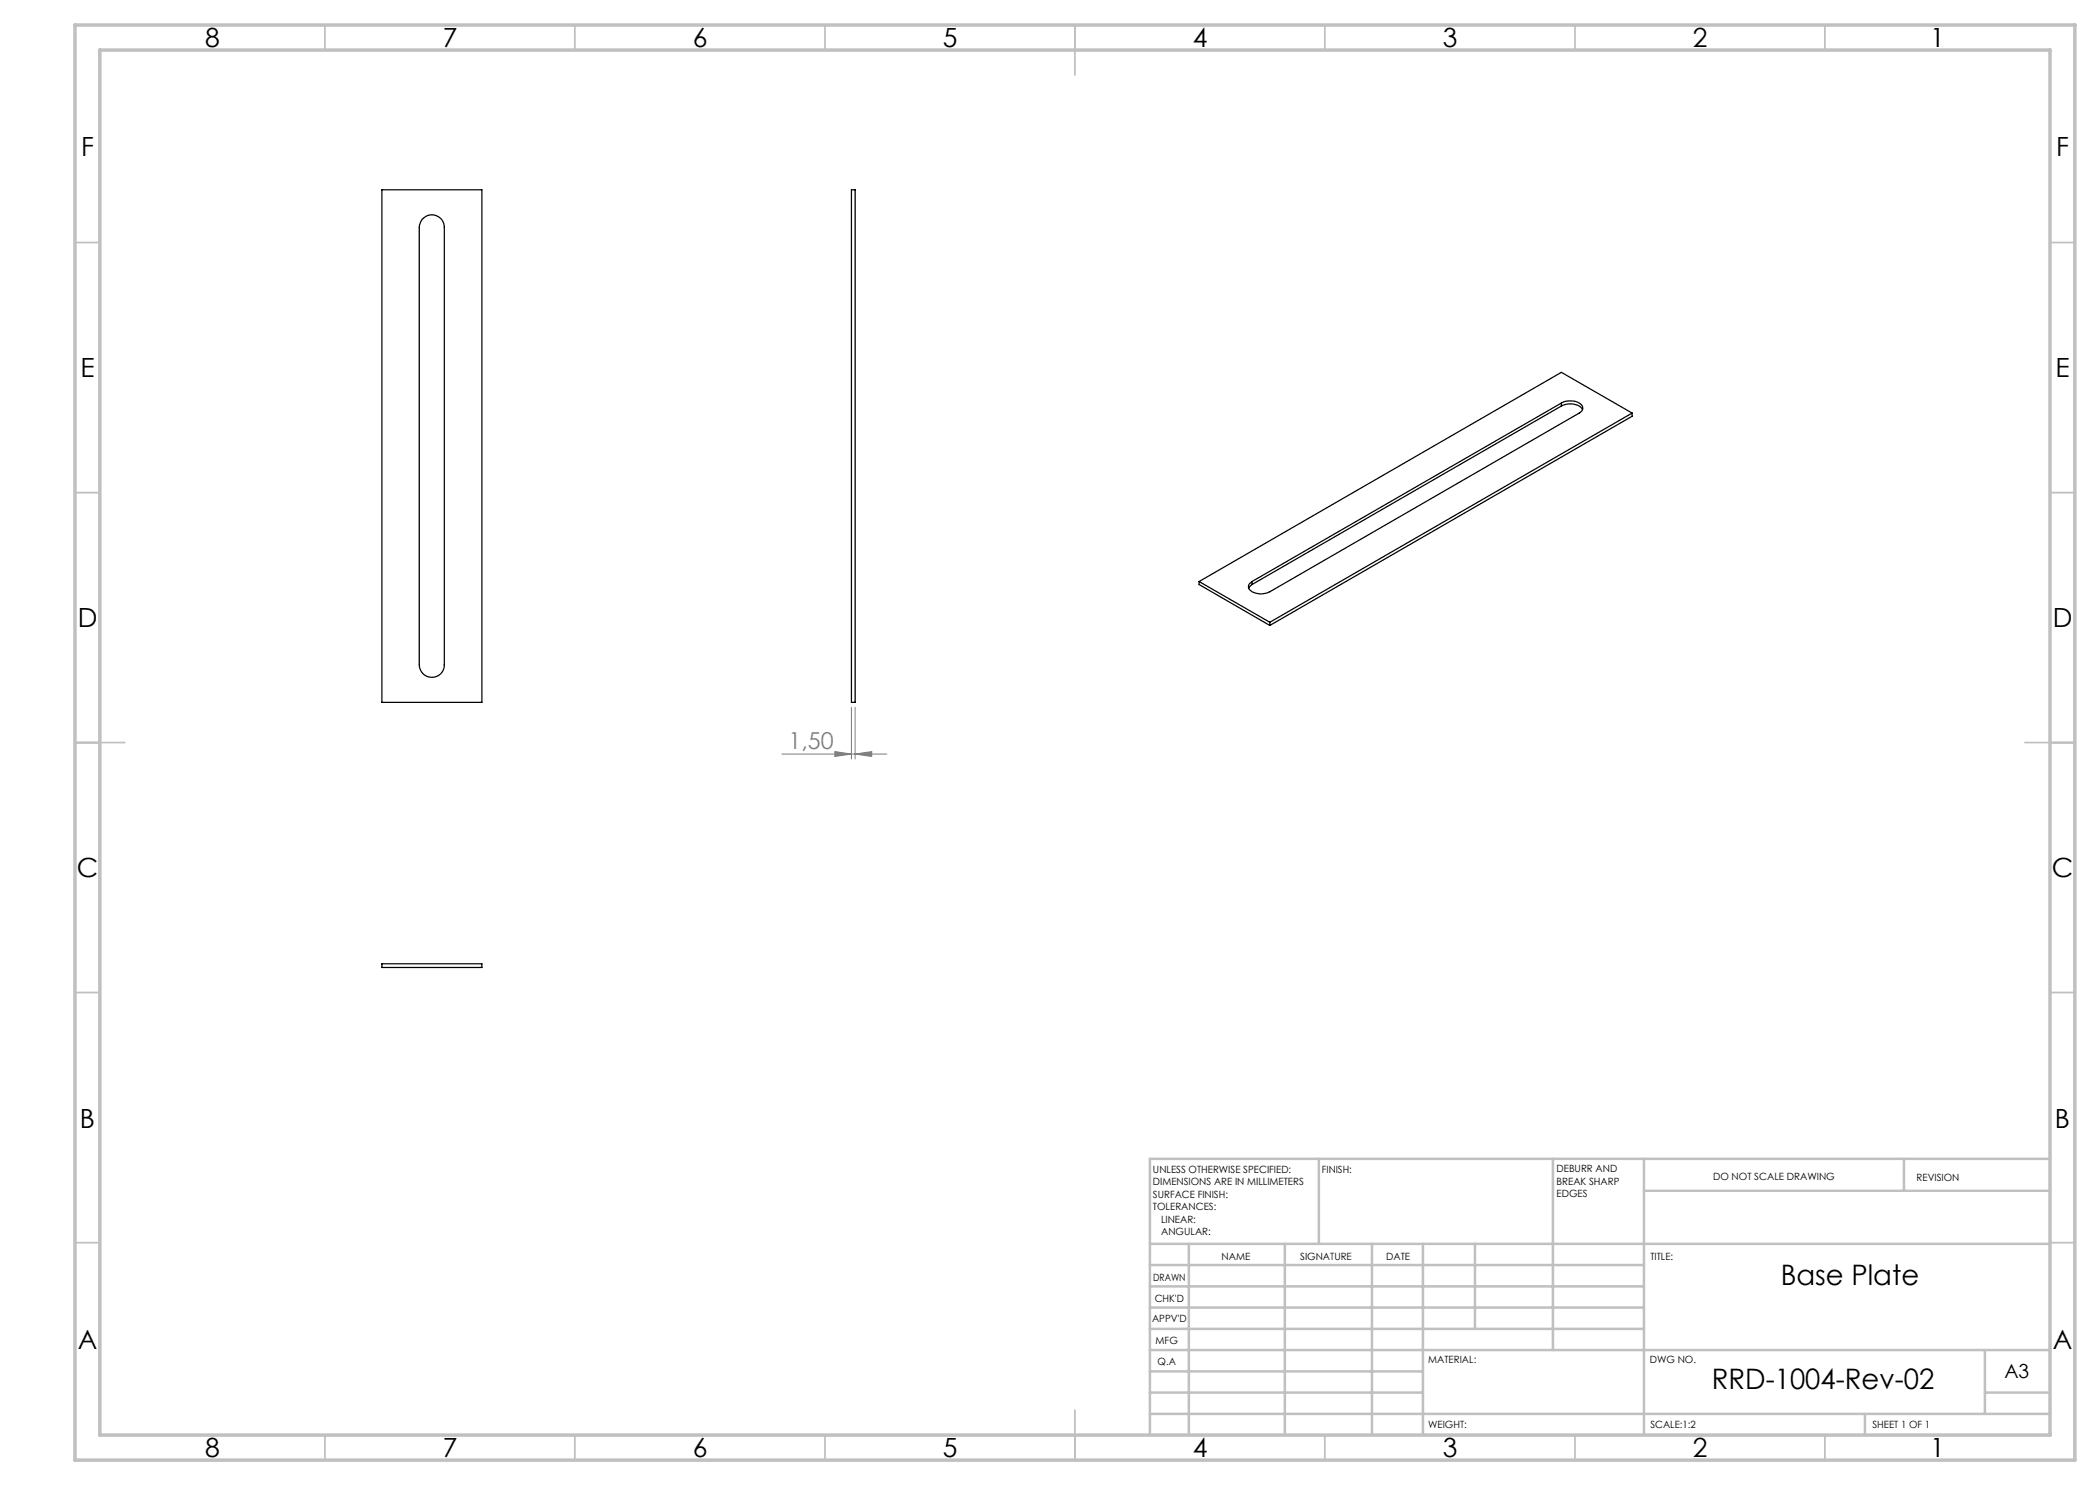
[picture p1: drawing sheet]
<svg xmlns="http://www.w3.org/2000/svg" width="420mm" height="297mm" viewBox="0 0 420 297" stroke-linecap="round" stroke-linejoin="round" font-family="sans-serif">
<path d="M156.4 150.8h21M167 150.3l3.3 .5-3.3 .5zM170.3 141.5v10.3M171 150.8l3.3-.5v1zM171 141.5v10.3" fill="none" stroke="#808080" stroke-width=".2"/>
<g fill="none" stroke="#c0c0c0" stroke-width=".35">
<path d="M65 5v5M115 5v5M165 5v5M215 5v10M265 5v5M315 5v5M365 5v5M15 48.5h5M410 48.5h5M15 98.5h5M410 98.5h5M15 148.5h10"/>
<path d="M405 148.5h10M15 198.5h5M410 198.5h5M15 248.5h5M410 248.5h5M65 287v5M115 287v5M165 287v5M215 282v10M265 287v5M315 287v5M365 287v5"/>
</g>
<g fill="none" stroke="#c0c0c0" stroke-width=".5">
<path d="M263.8 231.8v17M310.6 231.8v38.2M328.8 231.8v55.2M328.8 238.2h81.2M380.8 231.8v6.4M410 231.8h-180v55.2M230 248.8h180M230 257.3h98.8M230 253h98.8M237.8 248.8v38.2M257 248.8v38.2M274.4 248.8v38.2"/>
<path d="M284.6 248.8v38.2M295 248.8v17M230 265.8h98.8M230 261.5h98.8M230 278.5h54.6M230 274.3h54.6M230 270h180M397 278.5h13M397 270v12.8M230 282.8h180M373 282.8v4.2"/>
</g>
<path d="M15 5h400v287h-400zM20 10h390v277h-390z" fill="none" stroke="#c0c0c0" stroke-width=".7"/>
<path d="M167 150.3l3.3 .5-3.3 .5zM171 150.8l3.3-.5v1z" fill="#808080"/>
<g fill="none" stroke="#000" stroke-width=".25">
<path d="M76.4 38h20v102.5h-20zM170.3 38h.7v102.5h-.7zM84.5 43.8a2.5 2.5 0 0 1 2.7-.7 2.5 2.5 0 0 1 1.7 2.4v87.5a2.5 2.5 0 0 1-2.5 2.5 2.5 2.5 0 0 1-2.5-2.5v-87.5l.1-.9zM312.3 80.6a3.4 3.4 0 0 1 4.2 .6v.3a1.11 1.11 0 0 1-.7 1.1l-61.8 35.8a3.5 3.5 0 0 1-4.2-.7l-.1-.2a1.12 1.12 0 0 1 .7-1.2M312.3 81.2a3.3 3.3 0 0 1 4.2 .7M312.3 80.6l-61.9 35.7M312.3 80.6v.6M312.3 81.2l-61.9 35.7M326.4 82.6l-14.1-8.1-72.5 41.8M326.4 82.6l-72.4 41.9M326.4 82.6v.7l-72.4 41.8M239.8 116.3l14.2 8.2"/>
<path d="M239.8 116.3v.6l14.2 8.2M250.4 116.9l-.7 .7M250.4 116.3v.6M254 124.5v.6M76.4 192.8h20v.7h-20z"/>
</g>
<g font-size="5.6">
<text x="356.1" y="256.9">Base Plate</text>
<text x="342.4" y="277.9">RRD-1004-Rev-02</text>
</g>
<g font-size="5.3">
<text x="41" y="9.5">8</text>
<text x="88.5" y="9.5">7</text>
<text x="138.5" y="9.5">6</text>
<text x="188.5" y="9.5">5</text>
<text x="238.5" y="9.5">4</text>
<text x="288.5" y="9.5">3</text>
<text x="338.5" y="9.5">2</text>
<text x="386" y="9.5">1</text>
<text x="16.2" y="31.2">F</text>
<text x="411.2" y="31.2">F</text>
<text x="16.1" y="75.5">E</text>
<text x="411.1" y="75.5">E</text>
<text x="15.5" y="125.5">D</text>
<text x="410.5" y="125.5">D</text>
<text x="15.4" y="175.5">C</text>
<text x="410.4" y="175.5">C</text>
<text x="16" y="225.5">B</text>
<text x="411" y="225.5">B</text>
<text x="15.5" y="269.7">A</text>
<text x="410.5" y="269.7">A</text>
<text x="41" y="291.5">8</text>
<text x="88.5" y="291.5">7</text>
<text x="138.5" y="291.5">6</text>
<text x="188.5" y="291.5">5</text>
<text x="238.5" y="291.5">4</text>
<text x="288.5" y="291.5">3</text>
<text x="338.5" y="291.5">2</text>
<text x="386" y="291.5">1</text>
</g>
<text font-size="4.7" fill="#808080" x="157.7" y="149.8">1,50</text>
<text font-size="3.9" x="400.9" y="275.5">A3</text>
<g font-size="2">
<text x="230.6" y="234.6">UNLESS OTHERWISE SPECIFIED:</text>
<text x="230.6" y="237.1">DIMENSIONS ARE IN MILLIMETERS</text>
<text x="230.6" y="239.6">SURFACE FINISH:</text>
<text x="264.4" y="234.6">FINISH:</text>
<text x="311.3" y="234.5">DEBURR AND</text>
<text x="311.3" y="237">BREAK SHARP</text>
<text x="311.3" y="239.5">EDGES</text>
<text x="342.6" y="236">DO NOT SCALE DRAWING</text>
<text x="383.3" y="236.2">REVISION</text>
<text x="230.6" y="242.1">TOLERANCES:</text>
<text x="232.2" y="244.6">LINEAR:</text>
<text x="232.2" y="247.1">ANGULAR:</text>
<text x="244.3" y="252">NAME</text>
<text x="260" y="251.9">SIGNATURE</text>
<text x="277.2" y="251.9">DATE</text>
<text x="330.1" y="251.9">TITLE:</text>
<text x="230.6" y="256.1">DRAWN</text>
<text x="230.9" y="260.3">CHK'D</text>
<text x="230.4" y="264.4">APPV'D</text>
<text x="231.1" y="268.8">MFG</text>
<text x="231.5" y="273">Q.A</text>
<text x="285.6" y="272.5">MATERIAL:</text>
<text x="330" y="272.5">DWG NO.</text>
<text x="285.6" y="285.5">WEIGHT:</text>
<text x="330.1" y="285.6">SCALE:1:2</text>
<text x="374.5" y="285.6">SHEET 1 OF 1</text>
</g>
</svg>
